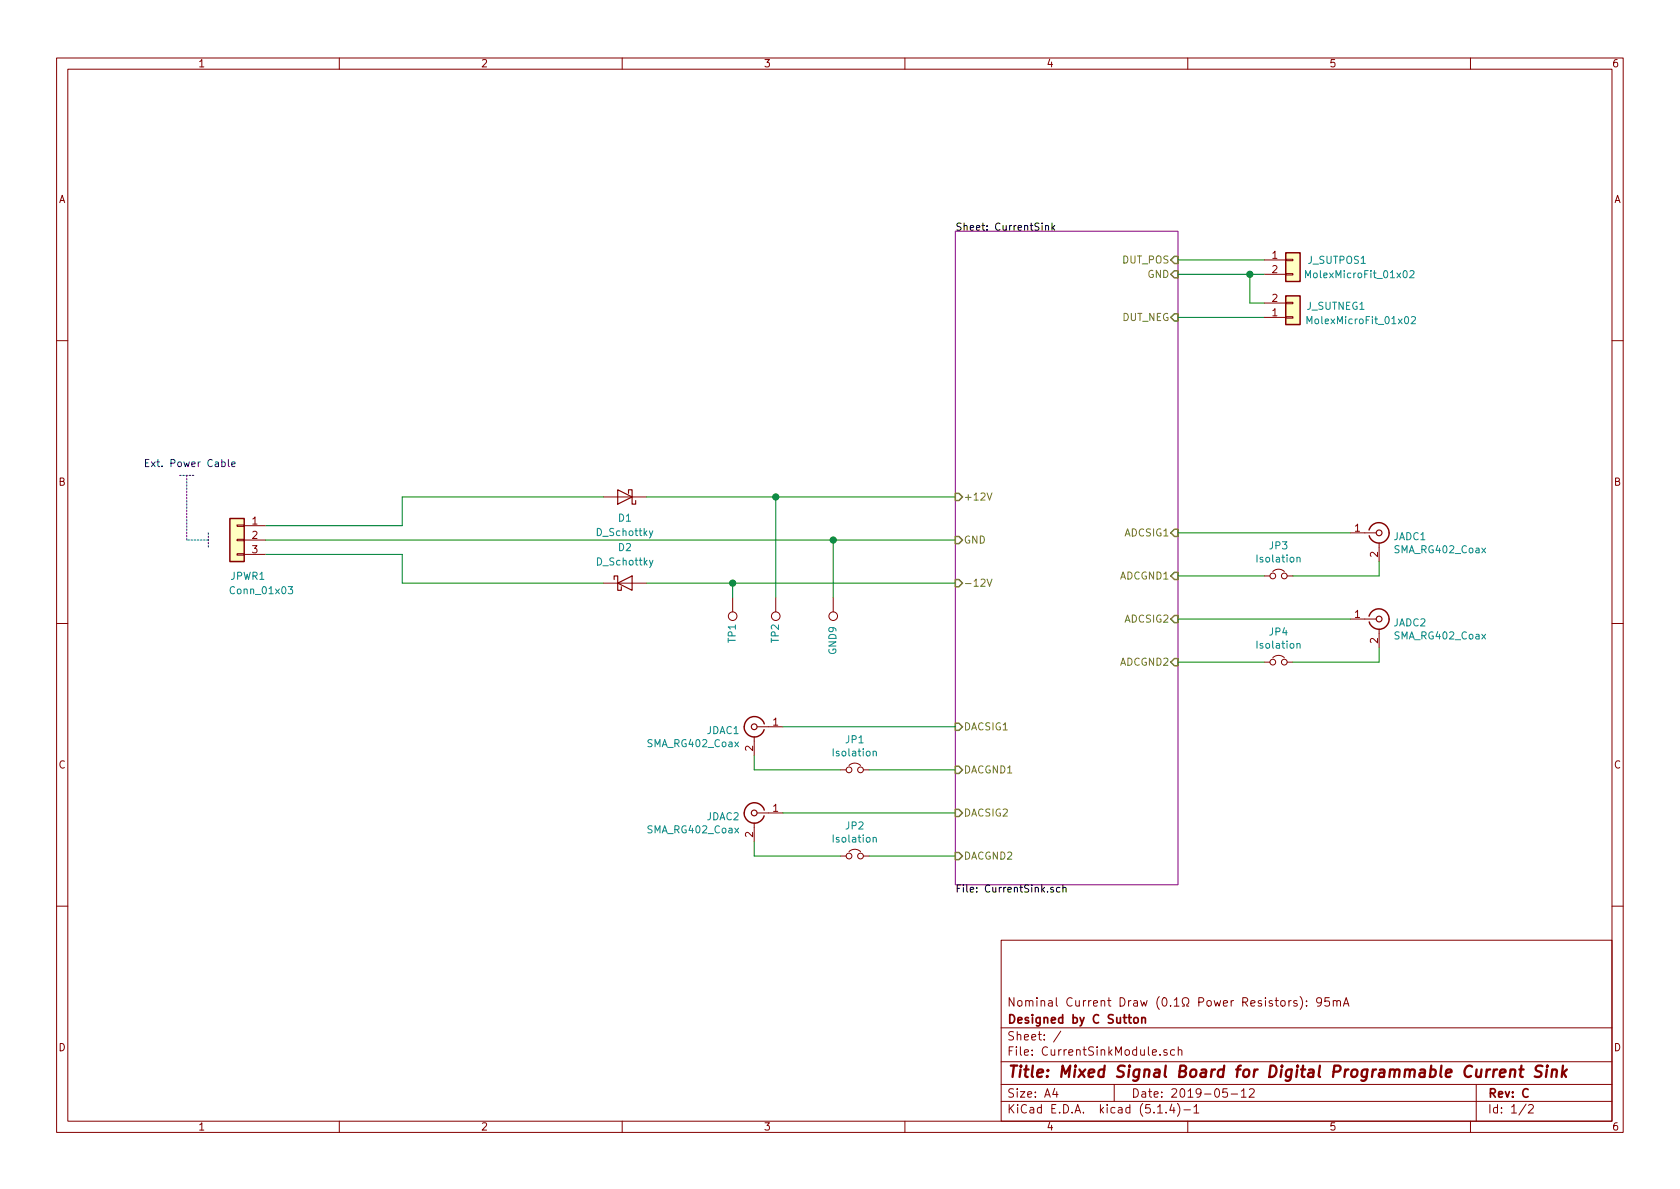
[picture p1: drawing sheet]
EESchema Schematic File Version 4
LIBS:CurrentSinkModule-cache
EELAYER 29 0
EELAYER END
$Descr A4 11693 8268
encoding utf-8
Sheet 1 2
Title "Mixed Signal Board for Digital Programmable Current Sink"
Date "2019-05-12"
Rev "C"
Comp "Designed by C Sutton"
Comment1 "Nominal Current Draw (0.1Ω Power Resistors): 95mA"
Comment2 ""
Comment3 ""
Comment4 ""
$EndDescr
Wire Wire Line
	8200 3700 9400 3700
Wire Wire Line
	8200 4300 9400 4300
Wire Wire Line
	8200 1800 8800 1800
Wire Wire Line
	8200 2200 8800 2200
Wire Wire Line
	8800 1900 8700 1900
Wire Wire Line
	8700 1900 8700 2100
Wire Wire Line
	8700 2100 8800 2100
Connection ~ 8700 1900
Wire Wire Line
	8700 1900 8200 1900
Wire Wire Line
	2800 3450 2800 3650
$Comp
L Connector:Conn_Coaxial JADC1
U 1 1
P 9600 3700
F 0 "JADC1" H 9699 3676 50  0000 L CNN
F 1 "SMA_RG402_Coax" H 9699 3585 50  0000 L CNN
F 2 "Connector_Coaxial:SMA_Amphenol_901-144_Vertical" H 9600 3700 50  0001 C CNN
F 3 "https://www.te.com/commerce/DocumentDelivery/DDEController?Action=srchrtrv&DocNm=1814832&DocType=Customer+Drawing&DocLang=English" H 9600 3700 50  0001 C CNN
F 4 "A97594-ND	" H 9600 3700 50  0001 C CNN "DigikeyNo"
F 5 "571-5-1814832-1" H 9600 3700 50  0001 C CNN "MouserNo"
F 6 "5-1814832-1" H 9600 3700 50  0001 C CNN "Mfr. No:"
	1    9600 3700
	1    0    0    -1  
$EndComp
$Comp
L Connector:Conn_Coaxial JADC2
U 1 1
P 9600 4300
F 0 "JADC2" H 9699 4276 50  0000 L CNN
F 1 "SMA_RG402_Coax" H 9699 4185 50  0000 L CNN
F 2 "Connector_Coaxial:SMA_Amphenol_901-144_Vertical" H 9600 4300 50  0001 C CNN
F 3 "https://www.te.com/commerce/DocumentDelivery/DDEController?Action=srchrtrv&DocNm=1814832&DocType=Customer+Drawing&DocLang=English" H 9600 4300 50  0001 C CNN
F 4 "A97594-ND	" H 9600 4300 50  0001 C CNN "DigikeyNo"
F 5 "571-5-1814832-1" H 9600 4300 50  0001 C CNN "MouserNo"
F 6 "5-1814832-1" H 9600 4300 50  0001 C CNN "Mfr. No:"
	1    9600 4300
	1    0    0    -1  
$EndComp
Wire Wire Line
	9600 3900 9600 4000
Wire Wire Line
	9600 4500 9600 4600
$Comp
L Connector_Generic:Conn_01x03 JPWR1
U 1 1
P 1650 3750
F 0 "JPWR1" H 1450 3500 50  0000 L CNN
F 1 "Conn_01x03" H 1250 3400 50  0000 L CNN
F 2 "Connector_Molex:Molex_KK-254_AE-6410-03A_1x03_P2.54mm_Vertical" H 1650 3750 50  0001 C CNN
F 3 "~" H 1650 3750 50  0001 C CNN
	1    1650 3750
	-1   0    0    -1  
$EndComp
Wire Notes Line
	1450 3750 1300 3750
Wire Notes Line
	1300 3750 1300 3300
Wire Notes Line
	1250 3300 1350 3300
Wire Notes Line
	1450 3700 1450 3800
Text Notes 1000 3250 0    50   ~ 0
Ext. Power Cable
$Comp
L Device:D_Schottky D1
U 1 1
P 4350 3450
F 0 "D1" H 4350 3600 50  0000 C CNN
F 1 "D_Schottky" H 4350 3700 50  0000 C CNN
F 2 "Diode_SMD:D_SOD-123" H 4350 3450 50  0001 C CNN
F 3 "~" H 4350 3450 50  0001 C CNN
	1    4350 3450
	-1   0    0    1   
$EndComp
$Comp
L Device:D_Schottky D2
U 1 1
P 4350 4050
F 0 "D2" H 4350 4300 50  0000 C CNN
F 1 "D_Schottky" H 4350 4200 50  0000 C CNN
F 2 "Diode_SMD:D_SOD-123" H 4350 4050 50  0001 C CNN
F 3 "~" H 4350 4050 50  0001 C CNN
	1    4350 4050
	1    0    0    -1  
$EndComp
Wire Wire Line
	4200 3450 2800 3450
Wire Wire Line
	4500 4050 5100 4050
Wire Wire Line
	4500 3450 5400 3450
Wire Wire Line
	5100 4150 5100 4050
$Comp
L Connector:TestPoint TP?
U 1 1
P 5100 4150
AR Path="/5C977310/5E7F8F70" Ref="TP?"  Part="1" 
AR Path="/5E7F8F70" Ref="TP1"  Part="1" 
F 0 "TP1" V 5100 4400 50  0000 C CNN
F 1 "TestPoint" V 5204 4224 50  0001 C CNN
F 2 "TestPoint:TestPoint_Pad_2.0x2.0mm" H 5300 4150 50  0001 C CNN
F 3 "https://cdn.harwin.com/pdfs/S2751R.pdf" H 5300 4150 50  0001 C CNN
F 4 "855-S2751-46R" H 5100 4150 50  0001 C CNN "MouserNo"
F 5 "S2751-46R" H 5100 4150 50  0001 C CNN "Mfr. No:"
F 6 "Harwin" H 5100 4150 50  0001 C CNN "Mfr:"
	1    5100 4150
	-1   0    0    1   
$EndComp
Wire Wire Line
	5400 4150 5400 3450
$Comp
L Connector:TestPoint TP?
U 1 1
P 5400 4150
AR Path="/5C977310/5E7FA137" Ref="TP?"  Part="1" 
AR Path="/5E7FA137" Ref="TP2"  Part="1" 
F 0 "TP2" V 5400 4400 50  0000 C CNN
F 1 "TestPoint" V 5504 4224 50  0001 C CNN
F 2 "TestPoint:TestPoint_Pad_2.0x2.0mm" H 5600 4150 50  0001 C CNN
F 3 "https://cdn.harwin.com/pdfs/S2751R.pdf" H 5600 4150 50  0001 C CNN
F 4 "855-S2751-46R" H 5400 4150 50  0001 C CNN "MouserNo"
F 5 "S2751-46R" H 5400 4150 50  0001 C CNN "Mfr. No:"
F 6 "Harwin" H 5400 4150 50  0001 C CNN "Mfr:"
	1    5400 4150
	-1   0    0    1   
$EndComp
Connection ~ 5400 3450
Connection ~ 5100 4050
Wire Wire Line
	1850 3850 2800 3850
Wire Wire Line
	2800 4050 2800 3850
Wire Wire Line
	2800 4050 4200 4050
Wire Wire Line
	6650 5050 5450 5050
Wire Wire Line
	6650 5650 5450 5650
$Comp
L Connector:Conn_Coaxial JDAC1
U 1 1
P 5250 5050
F 0 "JDAC1" H 5349 5026 50  0000 L CNN
F 1 "SMA_RG402_Coax" H 5349 4935 50  0000 L CNN
F 2 "Connector_Coaxial:SMA_Amphenol_901-144_Vertical" H 5250 5050 50  0001 C CNN
F 3 "https://www.te.com/commerce/DocumentDelivery/DDEController?Action=srchrtrv&DocNm=1814832&DocType=Customer+Drawing&DocLang=English" H 5250 5050 50  0001 C CNN
F 4 "A97594-ND	" H 5250 5050 50  0001 C CNN "DigikeyNo"
F 5 "571-5-1814832-1" H 5250 5050 50  0001 C CNN "MouserNo"
F 6 "5-1814832-1" H 5250 5050 50  0001 C CNN "Mfr. No:"
	1    5250 5050
	-1   0    0    -1  
$EndComp
$Comp
L Connector:Conn_Coaxial JDAC2
U 1 1
P 5250 5650
F 0 "JDAC2" H 5349 5626 50  0000 L CNN
F 1 "SMA_RG402_Coax" H 5349 5535 50  0000 L CNN
F 2 "Connector_Coaxial:SMA_Amphenol_901-144_Vertical" H 5250 5650 50  0001 C CNN
F 3 "https://www.te.com/commerce/DocumentDelivery/DDEController?Action=srchrtrv&DocNm=1814832&DocType=Customer+Drawing&DocLang=English" H 5250 5650 50  0001 C CNN
F 4 "A97594-ND	" H 5250 5650 50  0001 C CNN "DigikeyNo"
F 5 "571-5-1814832-1" H 5250 5650 50  0001 C CNN "MouserNo"
F 6 "5-1814832-1" H 5250 5650 50  0001 C CNN "Mfr. No:"
	1    5250 5650
	-1   0    0    -1  
$EndComp
Wire Wire Line
	5250 5250 5250 5350
Wire Wire Line
	5250 5850 5250 5950
$Comp
L Device:Jumper_NC_Small JP1
U 1 1
P 5950 5350
F 0 "JP1" H 5950 5562 50  0000 C CNN
F 1 "Isolation" H 5950 5471 50  0000 C CNN
F 2 "Jumper:SolderJumper-2_P1.3mm_Open_Pad1.0x1.5mm" H 5950 5350 50  0001 C CNN
F 3 "~" H 5950 5350 50  0001 C CNN
	1    5950 5350
	1    0    0    -1  
$EndComp
Wire Wire Line
	5250 5350 5850 5350
Wire Wire Line
	6050 5350 6650 5350
$Comp
L Device:Jumper_NC_Small JP2
U 1 1
P 5950 5950
F 0 "JP2" H 5950 6162 50  0000 C CNN
F 1 "Isolation" H 5950 6071 50  0000 C CNN
F 2 "Jumper:SolderJumper-2_P1.3mm_Open_Pad1.0x1.5mm" H 5950 5950 50  0001 C CNN
F 3 "~" H 5950 5950 50  0001 C CNN
	1    5950 5950
	1    0    0    -1  
$EndComp
Wire Wire Line
	5250 5950 5850 5950
Wire Wire Line
	6050 5950 6650 5950
$Comp
L Device:Jumper_NC_Small JP3
U 1 1
P 8900 4000
F 0 "JP3" H 8900 4212 50  0000 C CNN
F 1 "Isolation" H 8900 4121 50  0000 C CNN
F 2 "Jumper:SolderJumper-2_P1.3mm_Open_Pad1.0x1.5mm" H 8900 4000 50  0001 C CNN
F 3 "~" H 8900 4000 50  0001 C CNN
	1    8900 4000
	1    0    0    -1  
$EndComp
Wire Wire Line
	8200 4000 8800 4000
Wire Wire Line
	9000 4000 9600 4000
$Comp
L Device:Jumper_NC_Small JP4
U 1 1
P 8900 4600
F 0 "JP4" H 8900 4812 50  0000 C CNN
F 1 "Isolation" H 8900 4721 50  0000 C CNN
F 2 "Jumper:SolderJumper-2_P1.3mm_Open_Pad1.0x1.5mm" H 8900 4600 50  0001 C CNN
F 3 "~" H 8900 4600 50  0001 C CNN
	1    8900 4600
	1    0    0    -1  
$EndComp
Wire Wire Line
	8200 4600 8800 4600
Wire Wire Line
	9000 4600 9600 4600
Wire Wire Line
	5800 4150 5800 3750
$Comp
L Connector:TestPoint TP?
U 1 1
P 5800 4150
AR Path="/5C977310/5D0D123D" Ref="TP?"  Part="1" 
AR Path="/5D0D123D" Ref="GND9"  Part="1" 
F 0 "GND9" V 5800 4450 50  0000 C CNN
F 1 "TestPoint" V 5904 4224 50  0001 C CNN
F 2 "TestPoint:TestPoint_Pad_2.0x2.0mm" H 6000 4150 50  0001 C CNN
F 3 "https://cdn.harwin.com/pdfs/S2751R.pdf" H 6000 4150 50  0001 C CNN
F 4 "855-S2751-46R" H 5800 4150 50  0001 C CNN "MouserNo"
F 5 "S2751-46R" H 5800 4150 50  0001 C CNN "Mfr. No:"
F 6 "Harwin" H 5800 4150 50  0001 C CNN "Mfr:"
	1    5800 4150
	-1   0    0    1   
$EndComp
Connection ~ 5800 3750
Wire Wire Line
	1850 3750 5800 3750
$Comp
L Connector_Generic:Conn_01x02 J_SUTNEG1
U 1 1
P 9000 2200
F 0 "J_SUTNEG1" H 9300 2125 50  0000 C CNN
F 1 "MolexMicroFit_01x02" H 9475 2225 50  0000 C CNN
F 2 "Connector_Molex:Molex_Micro-Fit_3.0_43045-0212_2x01_P3.00mm_Vertical" H 9000 2200 50  0001 C CNN
F 3 "~" H 9000 2200 50  0001 C CNN
	1    9000 2200
	1    0    0    1   
$EndComp
$Comp
L Connector_Generic:Conn_01x02 J_SUTPOS1
U 1 1
P 9000 1800
F 0 "J_SUTPOS1" H 9100 1800 50  0000 L CNN
F 1 "MolexMicroFit_01x02" H 9075 1700 50  0000 L CNN
F 2 "Connector_Molex:Molex_Micro-Fit_3.0_43045-0212_2x01_P3.00mm_Vertical" H 9000 1800 50  0001 C CNN
F 3 "~" H 9000 1800 50  0001 C CNN
	1    9000 1800
	1    0    0    -1  
$EndComp
Wire Wire Line
	2800 3650 1850 3650
Wire Wire Line
	5400 3450 6650 3450
Wire Wire Line
	5800 3750 6650 3750
Wire Wire Line
	5100 4050 6650 4050
$Sheet
S 6650 1600 1550 4550
U 5C977310
F0 "CurrentSink" 50
F1 "CurrentSink.sch" 50
F2 "GND" I L 6650 3750 50 
F3 "DUT_POS" I R 8200 1800 50 
F4 "GND" I R 8200 1900 50 
F5 "DUT_NEG" I R 8200 2200 50 
F6 "ADCSIG2" I R 8200 4300 50 
F7 "ADCSIG1" I R 8200 3700 50 
F8 "ADCGND1" I R 8200 4000 50 
F9 "ADCGND2" I R 8200 4600 50 
F10 "DACSIG1" I L 6650 5050 50 
F11 "DACSIG2" I L 6650 5650 50 
F12 "DACGND1" I L 6650 5350 50 
F13 "DACGND2" I L 6650 5950 50 
F14 "+12V" I L 6650 3450 50 
F15 "-12V" I L 6650 4050 50 
$EndSheet
$EndSCHEMATC
